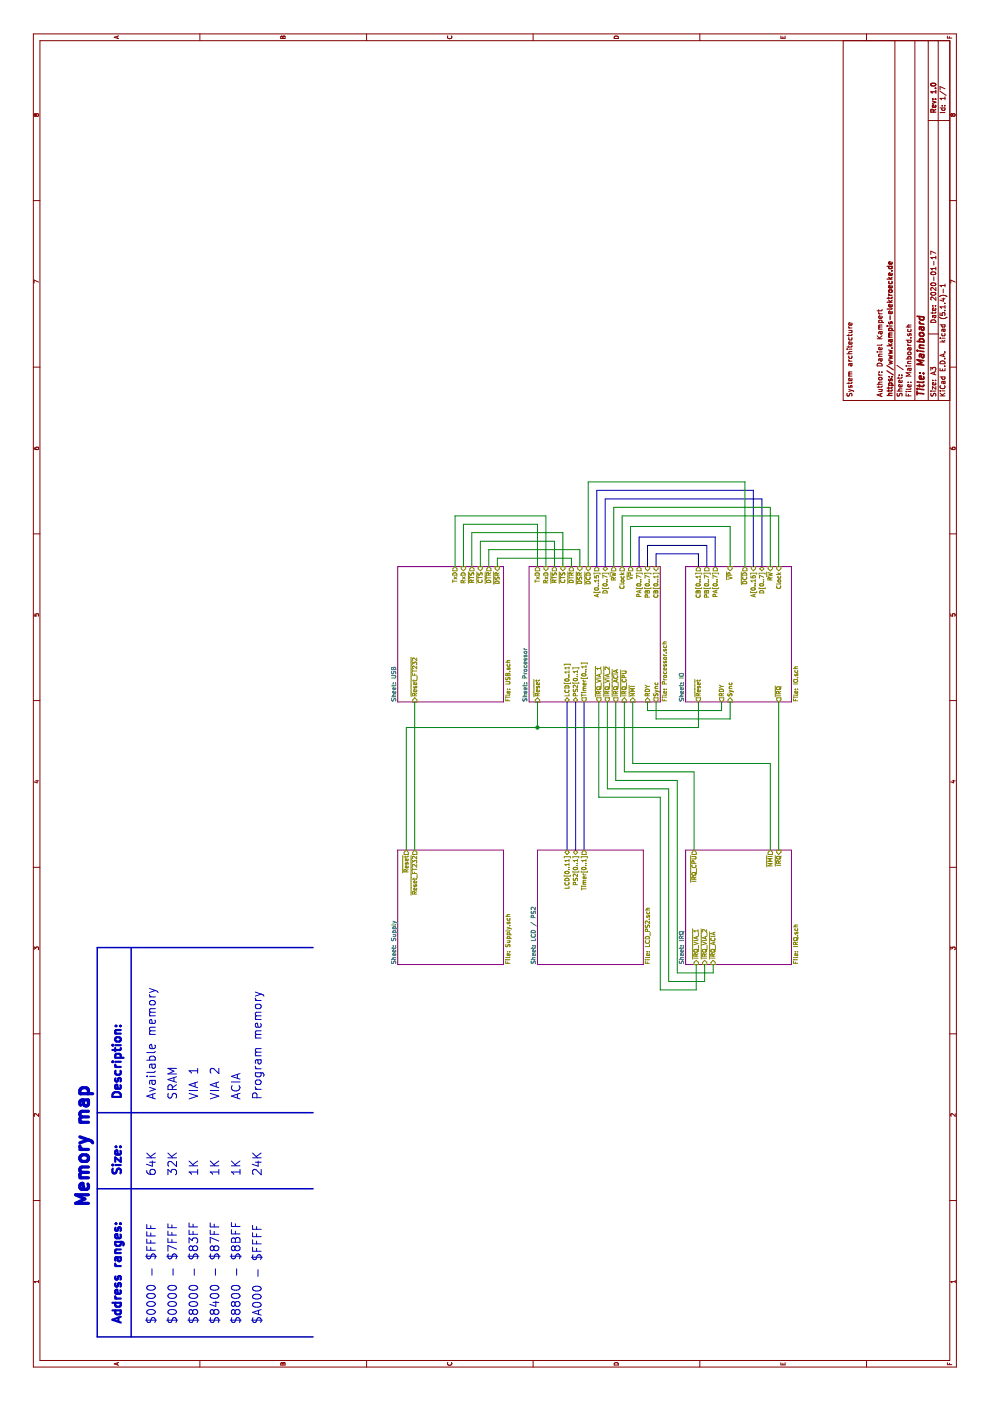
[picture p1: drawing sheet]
EESchema Schematic File Version 4
LIBS:Mainboard-cache
EELAYER 30 0
EELAYER END
$Descr A3 16535 11693
encoding utf-8
Sheet 1 7
Title "Mainboard"
Date "2020-01-17"
Rev "1.0"
Comp "https://www.kampis-elektroecke.de"
Comment1 "Author: Daniel Kampert"
Comment2 ""
Comment3 ""
Comment4 "System architecture"
$EndDescr
Text Notes 900  1450 0    100  ~ 20
Address ranges:
Text Notes 3550 1850 0    100  ~ 0
Available memory
Text Notes 900  3100 0    100  ~ 0
$A000 - $FFFF
Text Notes 3550 3100 0    100  ~ 0
Program memory
Text Notes 3550 1450 0    100  ~ 20
Description:
Wire Notes Line width 18 style solid
	2500 1150 2500 3700
Text Notes 900  2100 0    100  ~ 0
$0000 - $7FFF
Text Notes 3550 2100 0    100  ~ 0
SRAM
Wire Notes Line width 18 style solid
	5350 1150 5350 3700
Text Notes 2275 1075 0    150  ~ 30
Memory map
$Sheet
S 8250 8100 1600 1250
U 5EC67F7B
F0 "IO" 50
F1 "IO.sch" 50
F2 "PB[0..7]" O R 9850 8350 50 
F3 "PA[0..7]" O R 9850 8450 50 
F4 "~IRQ" O L 8250 9200 50 
F5 "R~W" I R 9850 9100 50 
F6 "Clock" I R 9850 9200 50 
F7 "~Reset" O L 8250 8250 50 
F8 "CB[0..1]" O R 9850 8250 50 
F9 "A[0..15]" I R 9850 8900 50 
F10 "D[0..7]" B R 9850 9000 50 
F11 "RDY" O L 8250 8525 50 
F12 "Sync" I L 8250 8625 50 
F13 "~VP" I R 9850 8625 50 
F14 "~DCD" O R 9850 8800 50 
$EndSheet
Text Notes 900  1850 0    100  ~ 0
$0000 - $FFFF\n
Wire Notes Line width 18 style solid
	750  1550 5350 1550
Wire Notes Line width 18 style solid
	750  1150 5350 1150
Wire Notes Line width 18 style solid
	750  1150 750  3700
Text Notes 3550 2350 0    100  ~ 0
VIA 1
Text Notes 3550 2600 0    100  ~ 0
VIA 2
Text Notes 900  2600 0    100  ~ 0
$8400 - $87FF
Text Notes 900  2850 0    100  ~ 0
$8800 - $8BFF
Text Notes 3550 2850 0    100  ~ 0
ACIA
Text Notes 900  2350 0    100  ~ 0
$8000 - $83FF
Text Notes 2650 1450 0    100  ~ 20
Size:
Wire Notes Line width 18 style solid
	3400 1150 3400 3700
Text Notes 2650 1850 0    100  ~ 0
64K
Text Notes 2650 2100 0    100  ~ 0
32K
Text Notes 2650 2350 0    100  ~ 0
1K
Text Notes 2650 2600 0    100  ~ 0
1K
Text Notes 2650 2850 0    100  ~ 0
1K
Text Notes 2650 3100 0    100  ~ 0
24K
$Sheet
S 5150 6350 1350 1250
U 5DADBF97
F0 "LCD / PS2" 50
F1 "LCD_PS2.sch" 50
F2 "PS2[0..1]" B R 6500 6800 50 
F3 "LCD[0..11]" B R 6500 6700 50 
F4 "Timer[0..1]" O R 6500 6900 50 
$EndSheet
$Sheet
S 8250 6250 1600 1550
U 5EB09E21
F0 "Processor" 50
F1 "Processor.sch" 50
F2 "PA[0..7]" O R 9850 7550 50 
F3 "PB[0..7]" I R 9850 7650 50 
F4 "TxD" O R 9850 6350 50 
F5 "RxD" I R 9850 6450 50 
F6 "~NMI" I L 8250 7475 50 
F7 "R~W" O R 9850 7250 50 
F8 "PS2[0..1]" B L 8250 6800 50 
F9 "Clock" O R 9850 7350 50 
F10 "~Reset" I L 8250 6350 50 
F11 "~IRQ_VIA_2" O L 8250 7175 50 
F12 "~IRQ_VIA_1" O L 8250 7075 50 
F13 "~IRQ_ACIA" O L 8250 7275 50 
F14 "~IRQ_CPU" I L 8250 7375 50 
F15 "CB[0..1]" I R 9850 7750 50 
F16 "A[0..15]" O R 9850 7050 50 
F17 "D[0..7]" B R 9850 7150 50 
F18 "RDY" I L 8250 7650 50 
F19 "Sync" O L 8250 7750 50 
F20 "~VP" O R 9850 7450 50 
F21 "~RTS" O R 9850 6550 50 
F22 "~CTS" I R 9850 6650 50 
F23 "~DSR" I R 9850 6850 50 
F24 "~DTR" O R 9850 6750 50 
F25 "~DCD" I R 9850 6950 50 
F26 "LCD[0..11]" B L 8250 6700 50 
F27 "Timer[0..1]" O L 8250 6900 50 
$EndSheet
Wire Bus Line
	9850 7150 10650 7150
Wire Wire Line
	10550 9100 10550 7250
Wire Bus Line
	6500 6800 8250 6800
Wire Bus Line
	8250 6700 6500 6700
Wire Wire Line
	10450 7350 10450 9200
Wire Bus Line
	10650 7150 10650 9000
Wire Bus Line
	10750 7050 10750 8900
Wire Wire Line
	9850 7250 10550 7250
Wire Bus Line
	9850 7050 10750 7050
$Sheet
S 5150 8100 1350 1250
U 5E710B5B
F0 "IRQ" 50
F1 "IRQ.sch" 50
F2 "~IRQ" I R 6500 9200 50 
F3 "~IRQ_VIA_1" I L 5150 8225 50 
F4 "~IRQ_VIA_2" I L 5150 8325 50 
F5 "~IRQ_ACIA" I L 5150 8425 50 
F6 "~IRQ_CPU" O R 6500 8200 50 
F7 "~NMI" O R 6500 9100 50 
$EndSheet
Wire Wire Line
	8250 7375 7425 7375
Wire Wire Line
	8250 7075 7125 7075
Wire Wire Line
	8250 7175 7225 7175
Wire Wire Line
	8250 7275 7325 7275
Wire Wire Line
	7325 7275 7325 8000
Wire Wire Line
	7325 8000 5050 8000
Wire Wire Line
	6500 8200 7425 8200
Wire Wire Line
	7425 7375 7425 8200
Wire Wire Line
	5150 8425 5050 8425
Wire Wire Line
	5150 8325 4950 8325
Wire Wire Line
	4850 8225 5150 8225
Wire Wire Line
	5050 8000 5050 8425
Wire Bus Line
	9850 7550 10200 7550
Wire Bus Line
	9850 7650 10100 7650
Wire Bus Line
	9850 7750 10000 7750
Wire Wire Line
	8250 7475 7525 7475
Wire Wire Line
	8050 8625 8250 8625
Wire Wire Line
	8250 7750 8050 7750
Wire Wire Line
	8050 7750 8050 8625
Wire Wire Line
	8250 7650 8150 7650
Wire Wire Line
	8150 7650 8150 8525
Wire Wire Line
	8150 8525 8250 8525
Wire Wire Line
	8250 6350 7950 6350
Connection ~ 7950 6350
Wire Wire Line
	6500 4800 7950 4800
Wire Wire Line
	7950 4800 7950 6350
Wire Wire Line
	9850 7450 10325 7450
$Sheet
S 8250 4700 1600 1250
U 5E9064F2
F0 "USB" 50
F1 "USB.sch" 50
F2 "RxD" I R 9850 5475 50 
F3 "~CTS" I R 9850 5675 50 
F4 "~RTS" O R 9850 5575 50 
F5 "~DTR" O R 9850 5775 50 
F6 "~DSR" I R 9850 5875 50 
F7 "TxD" O R 9850 5375 50 
F8 "~Reset_FT232" I L 8250 4900 50 
$EndSheet
Wire Wire Line
	9850 6950 10850 6950
Wire Wire Line
	8250 8250 7950 8250
Wire Wire Line
	7950 6350 7950 8250
Wire Wire Line
	4950 7900 4950 8325
Wire Wire Line
	7225 7175 7225 7900
Wire Wire Line
	4850 7800 4850 8225
Wire Wire Line
	7125 7075 7125 7800
Wire Wire Line
	7225 7900 4950 7900
Wire Wire Line
	7125 7800 4850 7800
Wire Wire Line
	6500 4900 8250 4900
Wire Wire Line
	9850 8800 10850 8800
Wire Wire Line
	10850 6950 10850 8800
Wire Bus Line
	9850 9000 10650 9000
Wire Bus Line
	10750 8900 9850 8900
Wire Wire Line
	9850 9100 10550 9100
Wire Wire Line
	10450 9200 9850 9200
Wire Bus Line
	9850 8250 10000 8250
Wire Bus Line
	10000 8250 10000 7750
Wire Bus Line
	9850 8350 10100 8350
Wire Bus Line
	10100 8350 10100 7650
Wire Bus Line
	9850 8450 10200 8450
Wire Bus Line
	10200 7550 10200 8450
Wire Wire Line
	8250 9200 6500 9200
Wire Wire Line
	6500 9100 7525 9100
Wire Wire Line
	7525 7475 7525 9100
Wire Wire Line
	9850 8625 10325 8625
Wire Wire Line
	10325 7450 10325 8625
Wire Bus Line
	6500 6900 8250 6900
Wire Wire Line
	9850 7350 10450 7350
Wire Wire Line
	9850 6850 10050 6850
Wire Wire Line
	9850 6750 9950 6750
Wire Wire Line
	10050 5775 10050 6850
Wire Wire Line
	9850 6650 10250 6650
Wire Wire Line
	10250 5575 10250 6650
Wire Wire Line
	9850 5675 10150 5675
Wire Wire Line
	10150 5675 10150 6550
Wire Wire Line
	9950 5875 9950 6750
Wire Wire Line
	9850 5875 9950 5875
Wire Wire Line
	10450 5375 10450 6450
Wire Wire Line
	9850 6450 10450 6450
Wire Wire Line
	10350 6350 10350 5475
Wire Wire Line
	9850 6350 10350 6350
Wire Wire Line
	9850 5775 10050 5775
Wire Wire Line
	10150 6550 9850 6550
Wire Wire Line
	9850 5575 10250 5575
Wire Wire Line
	10350 5475 9850 5475
Wire Wire Line
	9850 5375 10450 5375
$Sheet
S 5150 4700 1350 1250
U 5E9728CC
F0 "Supply" 50
F1 "Supply.sch" 50
F2 "~Reset" O R 6500 4800 50 
F3 "~Reset_FT232" O R 6500 4900 50 
$EndSheet
$EndSCHEMATC
